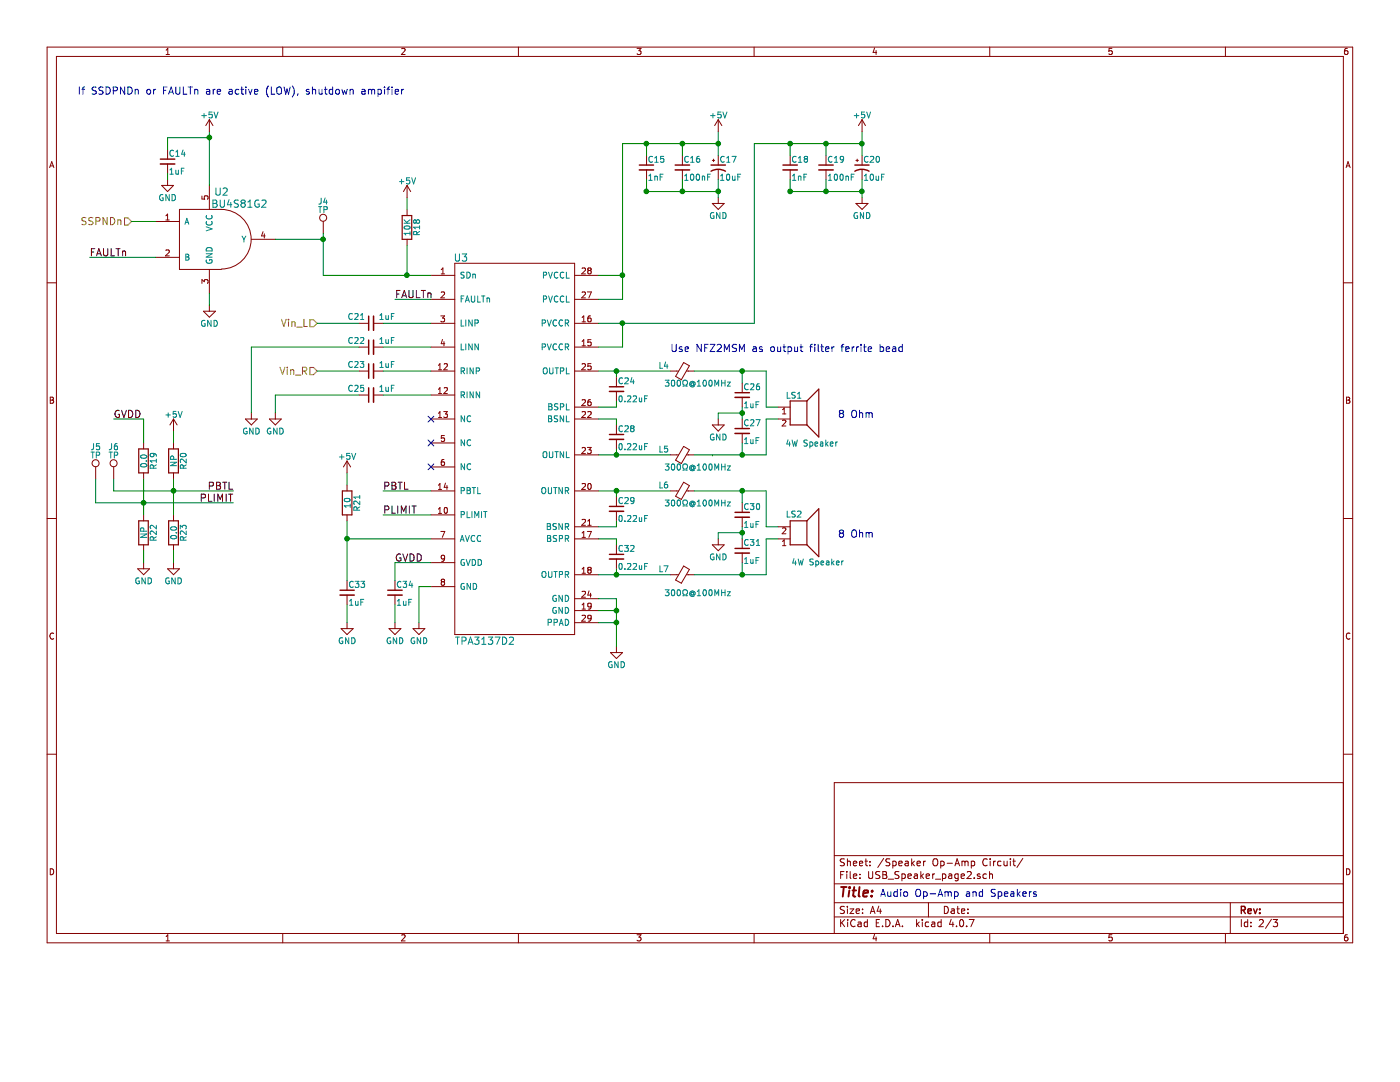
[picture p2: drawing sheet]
EESchema Schematic File Version 2
LIBS:USB-Speaker_Library
LIBS:power
LIBS:device
LIBS:switches
LIBS:relays
LIBS:motors
LIBS:transistors
LIBS:conn
LIBS:linear
LIBS:regul
LIBS:74xx
LIBS:cmos4000
LIBS:adc-dac
LIBS:memory
LIBS:xilinx
LIBS:microcontrollers
LIBS:dsp
LIBS:microchip
LIBS:analog_switches
LIBS:motorola
LIBS:texas
LIBS:intel
LIBS:audio
LIBS:interface
LIBS:digital-audio
LIBS:philips
LIBS:display
LIBS:cypress
LIBS:siliconi
LIBS:opto
LIBS:atmel
LIBS:contrib
LIBS:valves
LIBS:PCM2707
LIBS:USB Speaker-cache
EELAYER 25 0
EELAYER END
$Descr A4 11693 8268
encoding utf-8
Sheet 2 3
Title ""
Date ""
Rev ""
Comp ""
Comment1 ""
Comment2 ""
Comment3 ""
Comment4 ""
$EndDescr
Text Notes 7350 7500 0    60   ~ 0
Audio Op-Amp and Speakers
$Comp
L Speaker LS1
U 1 1
P 6700 3400
AR Path="/5B42C84D/5B21D3D0" Ref="LS1"  Part="1" 
AR Path="/5B429541/5B21AA06/5B21D3D0" Ref="LS3"  Part="1" 
F 0 "LS1" H 6700 3500 50  0000 R CNN
F 1 "4W Speaker" H 7000 3100 50  0000 R CNN
F 2 "" H 6700 3200 50  0001 C CNN
F 3 "" H 6690 3350 50  0001 C CNN
	1    6700 3400
	1    0    0    -1  
$EndComp
$Comp
L Speaker LS2
U 1 1
P 6700 4500
AR Path="/5B42C84D/5B21D3FD" Ref="LS2"  Part="1" 
AR Path="/5B429541/5B21AA06/5B21D3FD" Ref="LS4"  Part="1" 
F 0 "LS2" H 6700 4300 50  0000 R CNN
F 1 "4W Speaker" H 7050 4700 50  0000 R CNN
F 2 "" H 6700 4300 50  0001 C CNN
F 3 "" H 6690 4450 50  0001 C CNN
	1    6700 4500
	1    0    0    1   
$EndComp
$Comp
L C_Small C15
U 1 1
P 5400 1400
AR Path="/5B42C84D/5B29D310" Ref="C15"  Part="1" 
AR Path="/5B429541/5B21AA06/5B29D310" Ref="C51"  Part="1" 
F 0 "C15" H 5410 1470 50  0000 L CNN
F 1 "1nF" H 5410 1320 50  0000 L CNN
F 2 "" H 5400 1400 50  0001 C CNN
F 3 "" H 5400 1400 50  0001 C CNN
	1    5400 1400
	1    0    0    -1  
$EndComp
$Comp
L C_Small C16
U 1 1
P 5700 1400
AR Path="/5B42C84D/5B29D365" Ref="C16"  Part="1" 
AR Path="/5B429541/5B21AA06/5B29D365" Ref="C52"  Part="1" 
F 0 "C16" H 5710 1470 50  0000 L CNN
F 1 "100nF" H 5710 1320 50  0000 L CNN
F 2 "" H 5700 1400 50  0001 C CNN
F 3 "" H 5700 1400 50  0001 C CNN
	1    5700 1400
	1    0    0    -1  
$EndComp
$Comp
L CP1_Small C17
U 1 1
P 6000 1400
AR Path="/5B42C84D/5B29D3B0" Ref="C17"  Part="1" 
AR Path="/5B429541/5B21AA06/5B29D3B0" Ref="C53"  Part="1" 
F 0 "C17" H 6010 1470 50  0000 L CNN
F 1 "10uF" H 6010 1320 50  0000 L CNN
F 2 "" H 6000 1400 50  0001 C CNN
F 3 "" H 6000 1400 50  0001 C CNN
	1    6000 1400
	1    0    0    -1  
$EndComp
$Comp
L C_Small C18
U 1 1
P 6600 1400
AR Path="/5B42C84D/5B2A1B92" Ref="C18"  Part="1" 
AR Path="/5B429541/5B21AA06/5B2A1B92" Ref="C54"  Part="1" 
F 0 "C18" H 6610 1470 50  0000 L CNN
F 1 "1nF" H 6610 1320 50  0000 L CNN
F 2 "" H 6600 1400 50  0001 C CNN
F 3 "" H 6600 1400 50  0001 C CNN
	1    6600 1400
	1    0    0    -1  
$EndComp
$Comp
L C_Small C19
U 1 1
P 6900 1400
AR Path="/5B42C84D/5B2A1B98" Ref="C19"  Part="1" 
AR Path="/5B429541/5B21AA06/5B2A1B98" Ref="C55"  Part="1" 
F 0 "C19" H 6910 1470 50  0000 L CNN
F 1 "100nF" H 6910 1320 50  0000 L CNN
F 2 "" H 6900 1400 50  0001 C CNN
F 3 "" H 6900 1400 50  0001 C CNN
	1    6900 1400
	1    0    0    -1  
$EndComp
$Comp
L CP1_Small C20
U 1 1
P 7200 1400
AR Path="/5B42C84D/5B2A1B9E" Ref="C20"  Part="1" 
AR Path="/5B429541/5B21AA06/5B2A1B9E" Ref="C56"  Part="1" 
F 0 "C20" H 7210 1470 50  0000 L CNN
F 1 "10uF" H 7210 1320 50  0000 L CNN
F 2 "" H 7200 1400 50  0001 C CNN
F 3 "" H 7200 1400 50  0001 C CNN
	1    7200 1400
	1    0    0    -1  
$EndComp
$Comp
L GND #PWR32
U 1 1
P 7200 1650
AR Path="/5B42C84D/5B2A1BAA" Ref="#PWR32"  Part="1" 
AR Path="/5B429541/5B21AA06/5B2A1BAA" Ref="#PWR89"  Part="1" 
F 0 "#PWR32" H 7200 1400 50  0001 C CNN
F 1 "GND" H 7200 1500 50  0000 C CNN
F 2 "" H 7200 1650 50  0001 C CNN
F 3 "" H 7200 1650 50  0001 C CNN
	1    7200 1650
	1    0    0    -1  
$EndComp
$Comp
L R R18
U 1 1
P 3400 1900
AR Path="/5B42C84D/5B2A2F68" Ref="R18"  Part="1" 
AR Path="/5B429541/5B21AA06/5B2A2F68" Ref="R43"  Part="1" 
F 0 "R18" V 3480 1900 50  0000 C CNN
F 1 "10K" V 3400 1900 50  0000 C CNN
F 2 "" V 3330 1900 50  0001 C CNN
F 3 "" H 3400 1900 50  0001 C CNN
	1    3400 1900
	1    0    0    -1  
$EndComp
$Comp
L GND #PWR41
U 1 1
P 1450 4700
AR Path="/5B42C84D/5B2A3EBB" Ref="#PWR41"  Part="1" 
AR Path="/5B429541/5B21AA06/5B2A3EBB" Ref="#PWR98"  Part="1" 
F 0 "#PWR41" H 1450 4450 50  0001 C CNN
F 1 "GND" H 1450 4550 50  0000 C CNN
F 2 "" H 1450 4700 50  0001 C CNN
F 3 "" H 1450 4700 50  0001 C CNN
	1    1450 4700
	1    0    0    -1  
$EndComp
$Comp
L C_Small C34
U 1 1
P 3300 4950
AR Path="/5B42C84D/5B2A4F76" Ref="C34"  Part="1" 
AR Path="/5B429541/5B21AA06/5B2A4F76" Ref="C70"  Part="1" 
F 0 "C34" H 3310 5020 50  0000 L CNN
F 1 "1uF" H 3310 4870 50  0000 L CNN
F 2 "" H 3300 4950 50  0001 C CNN
F 3 "" H 3300 4950 50  0001 C CNN
	1    3300 4950
	1    0    0    -1  
$EndComp
$Comp
L GND #PWR43
U 1 1
P 3300 5200
AR Path="/5B42C84D/5B2A540F" Ref="#PWR43"  Part="1" 
AR Path="/5B429541/5B21AA06/5B2A540F" Ref="#PWR100"  Part="1" 
F 0 "#PWR43" H 3300 4950 50  0001 C CNN
F 1 "GND" H 3300 5050 50  0000 C CNN
F 2 "" H 3300 5200 50  0001 C CNN
F 3 "" H 3300 5200 50  0001 C CNN
	1    3300 5200
	1    0    0    -1  
$EndComp
$Comp
L C_Small C33
U 1 1
P 2900 4950
AR Path="/5B42C84D/5B2A56ED" Ref="C33"  Part="1" 
AR Path="/5B429541/5B21AA06/5B2A56ED" Ref="C69"  Part="1" 
F 0 "C33" H 2910 5020 50  0000 L CNN
F 1 "1uF" H 2910 4870 50  0000 L CNN
F 2 "" H 2900 4950 50  0001 C CNN
F 3 "" H 2900 4950 50  0001 C CNN
	1    2900 4950
	1    0    0    -1  
$EndComp
$Comp
L GND #PWR42
U 1 1
P 2900 5200
AR Path="/5B42C84D/5B2A5751" Ref="#PWR42"  Part="1" 
AR Path="/5B429541/5B21AA06/5B2A5751" Ref="#PWR99"  Part="1" 
F 0 "#PWR42" H 2900 4950 50  0001 C CNN
F 1 "GND" H 2900 5050 50  0000 C CNN
F 2 "" H 2900 5200 50  0001 C CNN
F 3 "" H 2900 5200 50  0001 C CNN
	1    2900 5200
	1    0    0    -1  
$EndComp
$Comp
L GND #PWR44
U 1 1
P 3500 5200
AR Path="/5B42C84D/5B2B0347" Ref="#PWR44"  Part="1" 
AR Path="/5B429541/5B21AA06/5B2B0347" Ref="#PWR101"  Part="1" 
F 0 "#PWR44" H 3500 4950 50  0001 C CNN
F 1 "GND" H 3500 5050 50  0000 C CNN
F 2 "" H 3500 5200 50  0001 C CNN
F 3 "" H 3500 5200 50  0001 C CNN
	1    3500 5200
	1    0    0    -1  
$EndComp
$Comp
L R R21
U 1 1
P 2900 4200
AR Path="/5B42C84D/5B2B0907" Ref="R21"  Part="1" 
AR Path="/5B429541/5B21AA06/5B2B0907" Ref="R46"  Part="1" 
F 0 "R21" V 2980 4200 50  0000 C CNN
F 1 "10" V 2900 4200 50  0000 C CNN
F 2 "" V 2830 4200 50  0001 C CNN
F 3 "" H 2900 4200 50  0001 C CNN
	1    2900 4200
	1    0    0    -1  
$EndComp
$Comp
L R R20
U 1 1
P 1450 3850
AR Path="/5B42C84D/5B2B163A" Ref="R20"  Part="1" 
AR Path="/5B429541/5B21AA06/5B2B163A" Ref="R45"  Part="1" 
F 0 "R20" V 1530 3850 50  0000 C CNN
F 1 "NP" V 1450 3850 50  0000 C CNN
F 2 "" V 1380 3850 50  0001 C CNN
F 3 "" H 1450 3850 50  0001 C CNN
	1    1450 3850
	1    0    0    -1  
$EndComp
$Comp
L R R23
U 1 1
P 1450 4450
AR Path="/5B42C84D/5B2B16DE" Ref="R23"  Part="1" 
AR Path="/5B429541/5B21AA06/5B2B16DE" Ref="R48"  Part="1" 
F 0 "R23" V 1530 4450 50  0000 C CNN
F 1 "0.0" V 1450 4450 50  0000 C CNN
F 2 "" V 1380 4450 50  0001 C CNN
F 3 "" H 1450 4450 50  0001 C CNN
	1    1450 4450
	1    0    0    -1  
$EndComp
$Comp
L TPA3137D2 U3
U 1 1
P 3800 5400
AR Path="/5B42C84D/5B29D076" Ref="U3"  Part="1" 
AR Path="/5B429541/5B21AA06/5B29D076" Ref="U7"  Part="1" 
F 0 "U3" H 3850 8650 60  0000 C CNN
F 1 "TPA3137D2" H 4050 5450 60  0000 C CNN
F 2 "" H 3800 5550 60  0001 C CNN
F 3 "" H 3800 5550 60  0001 C CNN
	1    3800 5400
	1    0    0    -1  
$EndComp
NoConn ~ 3600 3900
NoConn ~ 3600 3700
NoConn ~ 3600 3500
$Comp
L R R22
U 1 1
P 1200 4450
AR Path="/5B42C84D/5B2B5998" Ref="R22"  Part="1" 
AR Path="/5B429541/5B21AA06/5B2B5998" Ref="R47"  Part="1" 
F 0 "R22" V 1280 4450 50  0000 C CNN
F 1 "NP" V 1200 4450 50  0000 C CNN
F 2 "" V 1130 4450 50  0001 C CNN
F 3 "" H 1200 4450 50  0001 C CNN
	1    1200 4450
	1    0    0    -1  
$EndComp
$Comp
L R R19
U 1 1
P 1200 3850
AR Path="/5B42C84D/5B2B5A20" Ref="R19"  Part="1" 
AR Path="/5B429541/5B21AA06/5B2B5A20" Ref="R44"  Part="1" 
F 0 "R19" V 1280 3850 50  0000 C CNN
F 1 "0.0" V 1200 3850 50  0000 C CNN
F 2 "" V 1130 3850 50  0001 C CNN
F 3 "" H 1200 3850 50  0001 C CNN
	1    1200 3850
	1    0    0    -1  
$EndComp
$Comp
L GND #PWR40
U 1 1
P 1200 4700
AR Path="/5B42C84D/5B2B5C69" Ref="#PWR40"  Part="1" 
AR Path="/5B429541/5B21AA06/5B2B5C69" Ref="#PWR97"  Part="1" 
F 0 "#PWR40" H 1200 4450 50  0001 C CNN
F 1 "GND" H 1200 4550 50  0000 C CNN
F 2 "" H 1200 4700 50  0001 C CNN
F 3 "" H 1200 4700 50  0001 C CNN
	1    1200 4700
	1    0    0    -1  
$EndComp
Text HLabel 2650 3100 0    60   Input ~ 0
Vin_R
Text HLabel 2650 2700 0    60   Input ~ 0
Vin_L
$Comp
L C_Small C21
U 1 1
P 3100 2700
AR Path="/5B42C84D/5B2BB4BC" Ref="C21"  Part="1" 
AR Path="/5B429541/5B21AA06/5B2BB4BC" Ref="C57"  Part="1" 
F 0 "C21" V 3150 2750 50  0000 L CNN
F 1 "1uF" V 3150 2500 50  0000 L CNN
F 2 "" H 3100 2700 50  0001 C CNN
F 3 "" H 3100 2700 50  0001 C CNN
	1    3100 2700
	0    -1   -1   0   
$EndComp
$Comp
L C_Small C23
U 1 1
P 3100 3100
AR Path="/5B42C84D/5B2BB6BD" Ref="C23"  Part="1" 
AR Path="/5B429541/5B21AA06/5B2BB6BD" Ref="C59"  Part="1" 
F 0 "C23" V 3150 3150 50  0000 L CNN
F 1 "1uF" V 3150 2900 50  0000 L CNN
F 2 "" H 3100 3100 50  0001 C CNN
F 3 "" H 3100 3100 50  0001 C CNN
	1    3100 3100
	0    -1   -1   0   
$EndComp
$Comp
L GND #PWR34
U 1 1
P 2100 3450
AR Path="/5B42C84D/5B2BC58D" Ref="#PWR34"  Part="1" 
AR Path="/5B429541/5B21AA06/5B2BC58D" Ref="#PWR91"  Part="1" 
F 0 "#PWR34" H 2100 3200 50  0001 C CNN
F 1 "GND" H 2100 3300 50  0000 C CNN
F 2 "" H 2100 3450 50  0001 C CNN
F 3 "" H 2100 3450 50  0001 C CNN
	1    2100 3450
	1    0    0    -1  
$EndComp
$Comp
L GND #PWR35
U 1 1
P 2300 3450
AR Path="/5B42C84D/5B2BC894" Ref="#PWR35"  Part="1" 
AR Path="/5B429541/5B21AA06/5B2BC894" Ref="#PWR92"  Part="1" 
F 0 "#PWR35" H 2300 3200 50  0001 C CNN
F 1 "GND" H 2300 3300 50  0000 C CNN
F 2 "" H 2300 3450 50  0001 C CNN
F 3 "" H 2300 3450 50  0001 C CNN
	1    2300 3450
	1    0    0    -1  
$EndComp
$Comp
L C_Small C22
U 1 1
P 3100 2900
AR Path="/5B42C84D/5B2BD0C9" Ref="C22"  Part="1" 
AR Path="/5B429541/5B21AA06/5B2BD0C9" Ref="C58"  Part="1" 
F 0 "C22" V 3150 2950 50  0000 L CNN
F 1 "1uF" V 3150 2700 50  0000 L CNN
F 2 "" H 3100 2900 50  0001 C CNN
F 3 "" H 3100 2900 50  0001 C CNN
	1    3100 2900
	0    -1   -1   0   
$EndComp
$Comp
L C_Small C25
U 1 1
P 3100 3300
AR Path="/5B42C84D/5B2BD137" Ref="C25"  Part="1" 
AR Path="/5B429541/5B21AA06/5B2BD137" Ref="C61"  Part="1" 
F 0 "C25" V 3150 3350 50  0000 L CNN
F 1 "1uF" V 3150 3100 50  0000 L CNN
F 2 "" H 3100 3300 50  0001 C CNN
F 3 "" H 3100 3300 50  0001 C CNN
	1    3100 3300
	0    -1   -1   0   
$EndComp
Text Label 3200 4100 0    60   ~ 0
PBTL
Text Label 1950 4100 2    60   ~ 0
PBTL
Text Label 3200 4300 0    60   ~ 0
PLIMIT
Text Label 1950 4200 2    60   ~ 0
PLIMIT
$Comp
L C_Small C24
U 1 1
P 5150 3250
AR Path="/5B42C84D/5B2C43F1" Ref="C24"  Part="1" 
AR Path="/5B429541/5B21AA06/5B2C43F1" Ref="C60"  Part="1" 
F 0 "C24" H 5160 3320 50  0000 L CNN
F 1 "0.22uF" H 5160 3170 50  0000 L CNN
F 2 "" H 5150 3250 50  0001 C CNN
F 3 "" H 5150 3250 50  0001 C CNN
	1    5150 3250
	1    0    0    -1  
$EndComp
$Comp
L C_Small C32
U 1 1
P 5150 4650
AR Path="/5B42C84D/5B2C55E1" Ref="C32"  Part="1" 
AR Path="/5B429541/5B21AA06/5B2C55E1" Ref="C68"  Part="1" 
F 0 "C32" H 5160 4720 50  0000 L CNN
F 1 "0.22uF" H 5160 4570 50  0000 L CNN
F 2 "" H 5150 4650 50  0001 C CNN
F 3 "" H 5150 4650 50  0001 C CNN
	1    5150 4650
	1    0    0    -1  
$EndComp
$Comp
L C_Small C28
U 1 1
P 5150 3650
AR Path="/5B42C84D/5B2C6243" Ref="C28"  Part="1" 
AR Path="/5B429541/5B21AA06/5B2C6243" Ref="C64"  Part="1" 
F 0 "C28" H 5160 3720 50  0000 L CNN
F 1 "0.22uF" H 5160 3570 50  0000 L CNN
F 2 "" H 5150 3650 50  0001 C CNN
F 3 "" H 5150 3650 50  0001 C CNN
	1    5150 3650
	1    0    0    -1  
$EndComp
$Comp
L C_Small C29
U 1 1
P 5150 4250
AR Path="/5B42C84D/5B2C62CF" Ref="C29"  Part="1" 
AR Path="/5B429541/5B21AA06/5B2C62CF" Ref="C65"  Part="1" 
F 0 "C29" H 5160 4320 50  0000 L CNN
F 1 "0.22uF" H 5160 4170 50  0000 L CNN
F 2 "" H 5150 4250 50  0001 C CNN
F 3 "" H 5150 4250 50  0001 C CNN
	1    5150 4250
	1    0    0    -1  
$EndComp
$Comp
L GND #PWR45
U 1 1
P 5150 5400
AR Path="/5B42C84D/5B2CA30B" Ref="#PWR45"  Part="1" 
AR Path="/5B429541/5B21AA06/5B2CA30B" Ref="#PWR102"  Part="1" 
F 0 "#PWR45" H 5150 5150 50  0001 C CNN
F 1 "GND" H 5150 5250 50  0000 C CNN
F 2 "" H 5150 5400 50  0001 C CNN
F 3 "" H 5150 5400 50  0001 C CNN
	1    5150 5400
	1    0    0    -1  
$EndComp
$Comp
L C_Small C26
U 1 1
P 6200 3300
AR Path="/5B42C84D/5B2B06D6" Ref="C26"  Part="1" 
AR Path="/5B429541/5B21AA06/5B2B06D6" Ref="C62"  Part="1" 
F 0 "C26" H 6210 3370 50  0000 L CNN
F 1 "1uF" H 6210 3220 50  0000 L CNN
F 2 "" H 6200 3300 50  0001 C CNN
F 3 "" H 6200 3300 50  0001 C CNN
	1    6200 3300
	1    0    0    -1  
$EndComp
$Comp
L C_Small C27
U 1 1
P 6200 3600
AR Path="/5B42C84D/5B2B0766" Ref="C27"  Part="1" 
AR Path="/5B429541/5B21AA06/5B2B0766" Ref="C63"  Part="1" 
F 0 "C27" H 6210 3670 50  0000 L CNN
F 1 "1uF" H 6210 3520 50  0000 L CNN
F 2 "" H 6200 3600 50  0001 C CNN
F 3 "" H 6200 3600 50  0001 C CNN
	1    6200 3600
	1    0    0    -1  
$EndComp
$Comp
L GND #PWR36
U 1 1
P 6000 3500
AR Path="/5B42C84D/5B2B0EAA" Ref="#PWR36"  Part="1" 
AR Path="/5B429541/5B21AA06/5B2B0EAA" Ref="#PWR93"  Part="1" 
F 0 "#PWR36" H 6000 3250 50  0001 C CNN
F 1 "GND" H 6000 3350 50  0000 C CNN
F 2 "" H 6000 3500 50  0001 C CNN
F 3 "" H 6000 3500 50  0001 C CNN
	1    6000 3500
	1    0    0    -1  
$EndComp
$Comp
L Ferrite_Bead_Small L5
U 1 1
P 5700 3800
AR Path="/5B42C84D/5B2B3529" Ref="L5"  Part="1" 
AR Path="/5B429541/5B21AA06/5B2B3529" Ref="L12"  Part="1" 
F 0 "L5" V 5650 3600 50  0000 L CNN
F 1 "300Ω@100MHz" V 5800 3650 50  0000 L CNN
F 2 "" V 5630 3800 50  0001 C CNN
F 3 "" H 5700 3800 50  0001 C CNN
	1    5700 3800
	0    1    1    0   
$EndComp
$Comp
L Ferrite_Bead_Small L4
U 1 1
P 5700 3100
AR Path="/5B42C84D/5B2B35B4" Ref="L4"  Part="1" 
AR Path="/5B429541/5B21AA06/5B2B35B4" Ref="L11"  Part="1" 
F 0 "L4" V 5650 2900 50  0000 L CNN
F 1 "300Ω@100MHz" V 5800 2950 50  0000 L CNN
F 2 "" V 5630 3100 50  0001 C CNN
F 3 "" H 5700 3100 50  0001 C CNN
	1    5700 3100
	0    1    1    0   
$EndComp
$Comp
L C_Small C30
U 1 1
P 6200 4300
AR Path="/5B42C84D/5B2B47F9" Ref="C30"  Part="1" 
AR Path="/5B429541/5B21AA06/5B2B47F9" Ref="C66"  Part="1" 
F 0 "C30" H 6210 4370 50  0000 L CNN
F 1 "1uF" H 6210 4220 50  0000 L CNN
F 2 "" H 6200 4300 50  0001 C CNN
F 3 "" H 6200 4300 50  0001 C CNN
	1    6200 4300
	1    0    0    -1  
$EndComp
$Comp
L C_Small C31
U 1 1
P 6200 4600
AR Path="/5B42C84D/5B2B47FF" Ref="C31"  Part="1" 
AR Path="/5B429541/5B21AA06/5B2B47FF" Ref="C67"  Part="1" 
F 0 "C31" H 6210 4670 50  0000 L CNN
F 1 "1uF" H 6210 4520 50  0000 L CNN
F 2 "" H 6200 4600 50  0001 C CNN
F 3 "" H 6200 4600 50  0001 C CNN
	1    6200 4600
	1    0    0    -1  
$EndComp
$Comp
L GND #PWR39
U 1 1
P 6000 4500
AR Path="/5B42C84D/5B2B4805" Ref="#PWR39"  Part="1" 
AR Path="/5B429541/5B21AA06/5B2B4805" Ref="#PWR96"  Part="1" 
F 0 "#PWR39" H 6000 4250 50  0001 C CNN
F 1 "GND" H 6000 4350 50  0000 C CNN
F 2 "" H 6000 4500 50  0001 C CNN
F 3 "" H 6000 4500 50  0001 C CNN
	1    6000 4500
	1    0    0    -1  
$EndComp
$Comp
L Ferrite_Bead_Small L7
U 1 1
P 5700 4800
AR Path="/5B42C84D/5B2B4818" Ref="L7"  Part="1" 
AR Path="/5B429541/5B21AA06/5B2B4818" Ref="L14"  Part="1" 
F 0 "L7" V 5650 4600 50  0000 L CNN
F 1 "300Ω@100MHz" V 5850 4650 50  0000 L CNN
F 2 "" V 5630 4800 50  0001 C CNN
F 3 "" H 5700 4800 50  0001 C CNN
	1    5700 4800
	0    1    1    0   
$EndComp
$Comp
L Ferrite_Bead_Small L6
U 1 1
P 5700 4100
AR Path="/5B42C84D/5B2B481E" Ref="L6"  Part="1" 
AR Path="/5B429541/5B21AA06/5B2B481E" Ref="L13"  Part="1" 
F 0 "L6" V 5650 3900 50  0000 L CNN
F 1 "300Ω@100MHz" V 5800 3950 50  0000 L CNN
F 2 "" V 5630 4100 50  0001 C CNN
F 3 "" H 5700 4100 50  0001 C CNN
	1    5700 4100
	0    1    1    0   
$EndComp
Text HLabel 1100 1850 0    60   Input ~ 0
SSPNDn
Text Label 3300 2500 0    60   ~ 0
FAULTn
Text Label 750  2150 0    60   ~ 0
FAULTn
Text Notes 5600 2950 0    60   ~ 0
Use NFZ2MSM as output filter ferrite bead
$Comp
L GND #PWR31
U 1 1
P 6000 1650
AR Path="/5B42C84D/5B29E616" Ref="#PWR31"  Part="1" 
AR Path="/5B429541/5B21AA06/5B29E616" Ref="#PWR88"  Part="1" 
F 0 "#PWR31" H 6000 1400 50  0001 C CNN
F 1 "GND" H 6000 1500 50  0000 C CNN
F 2 "" H 6000 1650 50  0001 C CNN
F 3 "" H 6000 1650 50  0001 C CNN
	1    6000 1650
	1    0    0    -1  
$EndComp
$Comp
L GND #PWR33
U 1 1
P 1750 2550
AR Path="/5B42C84D/5B34535C" Ref="#PWR33"  Part="1" 
AR Path="/5B429541/5B21AA06/5B34535C" Ref="#PWR90"  Part="1" 
F 0 "#PWR33" H 1750 2300 50  0001 C CNN
F 1 "GND" H 1750 2400 50  0000 C CNN
F 2 "" H 1750 2550 50  0001 C CNN
F 3 "" H 1750 2550 50  0001 C CNN
	1    1750 2550
	1    0    0    -1  
$EndComp
Text Notes 650  800  0    60   ~ 0
If SSDPNDn or FAULTn are active (LOW), shutdown ampifier
$Comp
L BU4S81G2 U2
U 1 1
P 1500 2750
AR Path="/5B42C84D/5B34B097" Ref="U2"  Part="1" 
AR Path="/5B429541/5B21AA06/5B34B097" Ref="U6"  Part="1" 
F 0 "U2" H 1850 3900 60  0000 C CNN
F 1 "BU4S81G2" H 2000 3800 60  0000 C CNN
F 2 "" H 1500 2750 60  0001 C CNN
F 3 "" H 1500 2750 60  0001 C CNN
	1    1500 2750
	1    0    0    -1  
$EndComp
$Comp
L C_Small C14
U 1 1
P 1400 1350
AR Path="/5B42C84D/5B34BCCE" Ref="C14"  Part="1" 
AR Path="/5B429541/5B21AA06/5B34BCCE" Ref="C50"  Part="1" 
F 0 "C14" H 1410 1420 50  0000 L CNN
F 1 "1uF" H 1410 1270 50  0000 L CNN
F 2 "" H 1400 1350 50  0001 C CNN
F 3 "" H 1400 1350 50  0001 C CNN
	1    1400 1350
	1    0    0    -1  
$EndComp
$Comp
L GND #PWR29
U 1 1
P 1400 1500
AR Path="/5B42C84D/5B34CF56" Ref="#PWR29"  Part="1" 
AR Path="/5B429541/5B21AA06/5B34CF56" Ref="#PWR86"  Part="1" 
F 0 "#PWR29" H 1400 1250 50  0001 C CNN
F 1 "GND" H 1400 1350 50  0000 C CNN
F 2 "" H 1400 1500 50  0001 C CNN
F 3 "" H 1400 1500 50  0001 C CNN
	1    1400 1500
	1    0    0    -1  
$EndComp
$Comp
L TEST_1P J4
U 1 1
P 2700 1950
AR Path="/5B42C84D/5B3D594F" Ref="J4"  Part="1" 
AR Path="/5B429541/5B21AA06/5B3D594F" Ref="J11"  Part="1" 
F 0 "J4" H 2700 2220 50  0000 C CNN
F 1 "TP" H 2700 2150 50  0000 C CNN
F 2 "" H 2900 1950 50  0001 C CNN
F 3 "" H 2900 1950 50  0001 C CNN
	1    2700 1950
	1    0    0    -1  
$EndComp
$Comp
L TEST_1P J6
U 1 1
P 950 4000
AR Path="/5B42C84D/5B3D5A8D" Ref="J6"  Part="1" 
AR Path="/5B429541/5B21AA06/5B3D5A8D" Ref="J13"  Part="1" 
F 0 "J6" H 950 4270 50  0000 C CNN
F 1 "TP" H 950 4200 50  0000 C CNN
F 2 "" H 1150 4000 50  0001 C CNN
F 3 "" H 1150 4000 50  0001 C CNN
	1    950  4000
	1    0    0    -1  
$EndComp
$Comp
L TEST_1P J5
U 1 1
P 800 4000
AR Path="/5B42C84D/5B3D6158" Ref="J5"  Part="1" 
AR Path="/5B429541/5B21AA06/5B3D6158" Ref="J12"  Part="1" 
F 0 "J5" H 800 4270 50  0000 C CNN
F 1 "TP" H 800 4200 50  0000 C CNN
F 2 "" H 1000 4000 50  0001 C CNN
F 3 "" H 1000 4000 50  0001 C CNN
	1    800  4000
	1    0    0    -1  
$EndComp
Wire Wire Line
	6000 1100 6000 1300
Wire Wire Line
	5400 1500 5400 1600
Connection ~ 6000 1200
Wire Wire Line
	5700 1200 5700 1300
Connection ~ 5700 1200
Wire Wire Line
	5700 1500 5700 1600
Wire Wire Line
	5400 1600 6000 1600
Wire Wire Line
	6000 1500 6000 1650
Connection ~ 5700 1600
Connection ~ 5400 1600
Wire Wire Line
	5400 1300 5400 1200
Wire Wire Line
	5000 2300 5200 2300
Wire Wire Line
	5200 1200 5200 2500
Connection ~ 5400 1200
Wire Wire Line
	7200 1100 7200 1300
Wire Wire Line
	6300 1200 7200 1200
Wire Wire Line
	6600 1500 6600 1600
Connection ~ 7200 1200
Wire Wire Line
	6900 1300 6900 1200
Connection ~ 6900 1200
Wire Wire Line
	6900 1500 6900 1600
Wire Wire Line
	6600 1600 7200 1600
Wire Wire Line
	7200 1500 7200 1650
Connection ~ 6900 1600
Connection ~ 6600 1600
Wire Wire Line
	6600 1300 6600 1200
Connection ~ 6600 1200
Wire Wire Line
	5200 1200 6000 1200
Wire Wire Line
	6300 2700 6300 1200
Wire Wire Line
	5000 2700 6300 2700
Wire Wire Line
	5200 2500 5000 2500
Connection ~ 5200 2300
Wire Wire Line
	5000 2900 5200 2900
Wire Wire Line
	5200 2900 5200 2700
Connection ~ 5200 2700
Wire Wire Line
	3400 1650 3400 1750
Wire Wire Line
	2700 2300 3600 2300
Wire Wire Line
	3300 2500 3600 2500
Connection ~ 3400 2300
Wire Wire Line
	3300 4700 3600 4700
Wire Wire Line
	3300 4700 3300 4850
Wire Wire Line
	3300 5200 3300 5050
Wire Wire Line
	2900 4350 2900 4850
Wire Wire Line
	2900 5050 2900 5200
Wire Wire Line
	3500 5200 3500 4900
Wire Wire Line
	3500 4900 3600 4900
Wire Wire Line
	2900 3950 2900 4050
Wire Wire Line
	1450 3600 1450 3700
Wire Wire Line
	1450 4700 1450 4600
Wire Wire Line
	3600 4100 3200 4100
Wire Wire Line
	3600 4300 3200 4300
Wire Wire Line
	1200 4700 1200 4600
Wire Wire Line
	1200 3500 1200 3700
Wire Wire Line
	3200 2700 3600 2700
Wire Wire Line
	3200 3100 3600 3100
Wire Wire Line
	3000 2700 2650 2700
Wire Wire Line
	3000 3100 2650 3100
Wire Wire Line
	3600 2900 3200 2900
Wire Wire Line
	3000 2900 2100 2900
Wire Wire Line
	2100 2900 2100 3450
Wire Wire Line
	3600 3300 3200 3300
Wire Wire Line
	3000 3300 2300 3300
Wire Wire Line
	2300 3300 2300 3450
Wire Wire Line
	5150 3400 5000 3400
Wire Wire Line
	5150 3150 5150 3100
Wire Wire Line
	5000 3100 5600 3100
Wire Wire Line
	5150 3500 5000 3500
Wire Wire Line
	5150 3750 5150 3800
Wire Wire Line
	5000 3800 5600 3800
Wire Wire Line
	5150 3400 5150 3350
Wire Wire Line
	5150 3550 5150 3500
Wire Wire Line
	5000 4400 5150 4400
Wire Wire Line
	5150 4400 5150 4350
Wire Wire Line
	5000 4500 5150 4500
Wire Wire Line
	5150 4500 5150 4550
Wire Wire Line
	5150 5000 5150 5400
Wire Wire Line
	5150 5200 5000 5200
Wire Wire Line
	5000 5100 5150 5100
Connection ~ 5150 5200
Wire Wire Line
	5000 5000 5150 5000
Connection ~ 5150 5100
Wire Wire Line
	6200 3700 6200 3800
Wire Wire Line
	5800 3800 6400 3800
Wire Wire Line
	6400 3800 6400 3500
Wire Wire Line
	6400 3500 6500 3500
Wire Wire Line
	6200 3200 6200 3100
Wire Wire Line
	6400 3100 6400 3400
Wire Wire Line
	6400 3400 6500 3400
Wire Wire Line
	6200 3400 6200 3500
Connection ~ 6200 3450
Wire Wire Line
	6000 3450 6200 3450
Connection ~ 5150 3100
Connection ~ 6200 3100
Connection ~ 5150 3800
Wire Wire Line
	5950 3800 5950 3800
Connection ~ 6200 3800
Wire Wire Line
	6000 3500 6000 3450
Wire Wire Line
	6200 4700 6200 4800
Wire Wire Line
	6400 4800 6400 4500
Wire Wire Line
	6400 4500 6500 4500
Wire Wire Line
	6200 4200 6200 4100
Wire Wire Line
	6400 4100 6400 4400
Wire Wire Line
	6400 4400 6500 4400
Wire Wire Line
	6200 4400 6200 4500
Connection ~ 6200 4450
Wire Wire Line
	6000 4450 6200 4450
Connection ~ 6200 4100
Connection ~ 6200 4800
Wire Wire Line
	6000 4500 6000 4450
Wire Wire Line
	5800 4100 6400 4100
Wire Wire Line
	5800 4800 6400 4800
Wire Wire Line
	5000 4800 5600 4800
Wire Wire Line
	5000 4100 5600 4100
Wire Wire Line
	5150 4150 5150 4100
Connection ~ 5150 4100
Wire Wire Line
	5150 4750 5150 4800
Connection ~ 5150 4800
Wire Wire Line
	800  4200 1950 4200
Wire Wire Line
	1200 4000 1200 4300
Connection ~ 1200 4200
Wire Wire Line
	950  4100 1950 4100
Wire Wire Line
	1450 4000 1450 4300
Connection ~ 1450 4100
Wire Wire Line
	3600 4500 2900 4500
Connection ~ 2900 4500
Wire Wire Line
	3400 2050 3400 2300
Wire Wire Line
	1100 1850 1300 1850
Wire Wire Line
	750  2150 1300 2150
Wire Wire Line
	5800 3100 6400 3100
Connection ~ 6000 1600
Connection ~ 7200 1600
Wire Wire Line
	1750 2550 1750 2450
Wire Wire Line
	1750 1100 1750 1550
Wire Wire Line
	1400 1250 1400 1150
Wire Wire Line
	1400 1150 1750 1150
Connection ~ 1750 1150
Wire Wire Line
	1400 1500 1400 1450
Wire Wire Line
	2700 2300 2700 1950
Wire Wire Line
	950  4100 950  4000
Wire Wire Line
	800  4200 800  4000
Text Label 3300 4700 0    60   ~ 0
GVDD
Wire Wire Line
	1200 3500 950  3500
Text Label 950  3500 0    60   ~ 0
GVDD
Text Notes 7000 3500 0    60   ~ 0
8 Ohm
Text Notes 7000 4500 0    60   ~ 0
8 Ohm
$Comp
L +5V #PWR?
U 1 1
P 1750 1100
F 0 "#PWR?" H 1750 950 50  0001 C CNN
F 1 "+5V" H 1750 1240 50  0000 C CNN
F 2 "" H 1750 1100 50  0001 C CNN
F 3 "" H 1750 1100 50  0001 C CNN
	1    1750 1100
	1    0    0    -1  
$EndComp
$Comp
L +5V #PWR?
U 1 1
P 6000 1100
F 0 "#PWR?" H 6000 950 50  0001 C CNN
F 1 "+5V" H 6000 1240 50  0000 C CNN
F 2 "" H 6000 1100 50  0001 C CNN
F 3 "" H 6000 1100 50  0001 C CNN
	1    6000 1100
	1    0    0    -1  
$EndComp
$Comp
L +5V #PWR?
U 1 1
P 7200 1100
F 0 "#PWR?" H 7200 950 50  0001 C CNN
F 1 "+5V" H 7200 1240 50  0000 C CNN
F 2 "" H 7200 1100 50  0001 C CNN
F 3 "" H 7200 1100 50  0001 C CNN
	1    7200 1100
	1    0    0    -1  
$EndComp
$Comp
L +5V #PWR?
U 1 1
P 3400 1650
F 0 "#PWR?" H 3400 1500 50  0001 C CNN
F 1 "+5V" H 3400 1790 50  0000 C CNN
F 2 "" H 3400 1650 50  0001 C CNN
F 3 "" H 3400 1650 50  0001 C CNN
	1    3400 1650
	1    0    0    -1  
$EndComp
$Comp
L +5V #PWR?
U 1 1
P 1450 3600
F 0 "#PWR?" H 1450 3450 50  0001 C CNN
F 1 "+5V" H 1450 3740 50  0000 C CNN
F 2 "" H 1450 3600 50  0001 C CNN
F 3 "" H 1450 3600 50  0001 C CNN
	1    1450 3600
	1    0    0    -1  
$EndComp
$Comp
L +5V #PWR?
U 1 1
P 2900 3950
F 0 "#PWR?" H 2900 3800 50  0001 C CNN
F 1 "+5V" H 2900 4090 50  0000 C CNN
F 2 "" H 2900 3950 50  0001 C CNN
F 3 "" H 2900 3950 50  0001 C CNN
	1    2900 3950
	1    0    0    -1  
$EndComp
Wire Wire Line
	2300 2000 2700 2000
Connection ~ 2700 2000
$EndSCHEMATC
